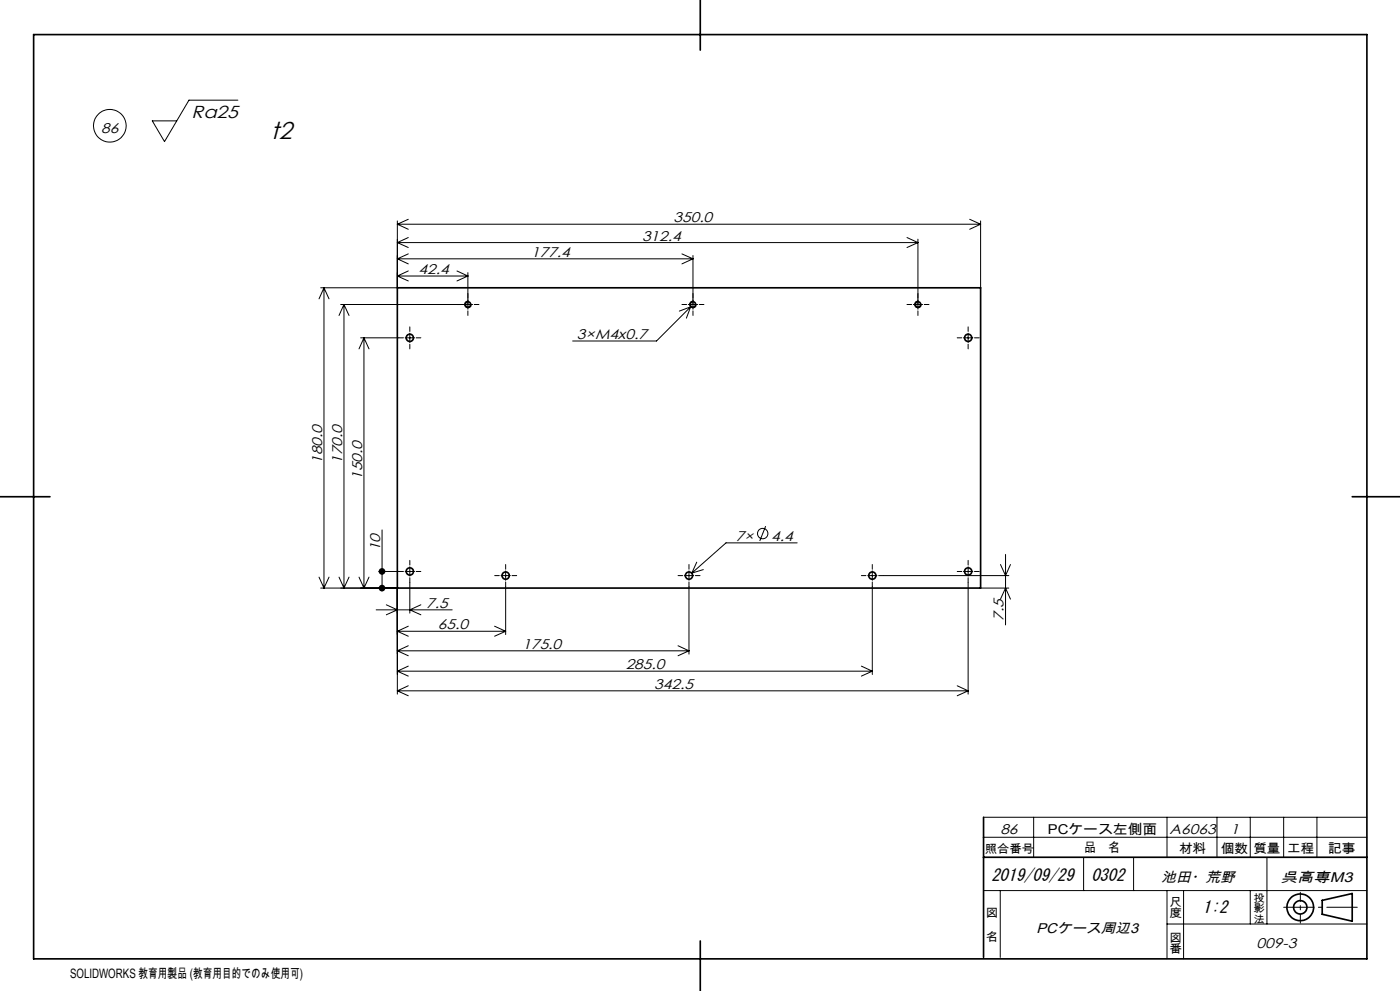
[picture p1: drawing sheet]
<svg xmlns="http://www.w3.org/2000/svg" width="420mm" height="297mm" viewBox="0 0 420 297" stroke-linecap="round" stroke-linejoin="round" font-family="sans-serif">
<g fill="none" stroke="#000" stroke-width=".3">
<path d="M71.4 30h-14.7l-7.3 12.4-3.7-6.2h7.3M119.2 77.6h88.7M119.2 77.6l3.3 1.5M119.2 72.7h156.2M119.2 72.7l3.3 1.5M119.2 66.2v20.1h-23M119.2 67.2h175M119.2 67.2l3.3 1.5M122.5 76.1l-3.3 1.5M122.5 71.2l-3.3 1.5M122.5 65.7l-3.3 1.5M204.6 76.1l3.3 1.5"/>
<path d="M207.9 76.6v16.1M207.9 77.6l-3.3 1.5M272.1 71.2l3.3 1.5M275.4 71.7v21M275.4 72.7l-3.3 1.5M290.9 65.7l3.3 1.5M294.2 66.2v20.1M294.2 67.2l-3.3 1.5M97.2 86.3v89.9M97.2 86.3l1.5 3.3M97.2 86.3l-1.5 3.3M103.2 91.3v84.9"/>
<path d="M103.2 91.3l1.5 3.2M103.2 91.3l-1.5 3.2M119.2 82.7h21.2M119.2 82.7l3.3 1.5M122.5 81.2l-3.3 1.5M122.9 98v1.3M122.9 99.9v2.8M137.1 81.2l3.3 1.5M140.4 81.7v11M140.4 82.7l-3.3 1.5M140.4 93.2v1.3M140.7 90.3a1 1 0 0 0-1.3 .7 1 1 0 0 0 .7 1.2 1 1 0 0 0 1.3-.7"/>
<path d="M141.8 91.3h-39.6M142.3 91.3h1.4M204.6 91.3h1.4M206.5 91.3h2.8M207.2 92l-10.2 10.2h-25.2M207.2 92l-3.4 1.2M207.2 92l-1.3 3.4M207.9 93.2v1.3M208.1 90.3a1 1 0 0 0-1.2 .7 1 1 0 0 0 .7 1.2 1 1 0 0 0 1.2-.7M209.8 91.3h1.4M272.1 91.3h1.4M274 91.3h2.8"/>
<path d="M275.4 93.2v1.3M275.7 90.3a1 1 0 0 0-1.3 .7 1 1 0 0 0 .7 1.2 1 1 0 0 0 1.3-.7M277.3 91.3h1.4M290.4 98v1.3M290.4 99.9v2.8M109.2 101.2v75M109.2 101.2l1.5 3.4M109.2 101.2l-1.5 3.4M121 101.2h-12.8M121.5 101.2h2.9M122.9 103.1v1.5M124.8 101.2h1.5"/>
<path d="M287.2 101.2h1.3M289 101.2h2.9M290.4 103.1v1.5M292.3 101.2h1.5M114.6 158.8v17.4M229.7 157.7l-1.8 4.4M95.7 173l1.5 3.2M96.2 176.2h23v31.8M98.7 173l-1.5 3.2M101.7 173l1.5 3.2M104.7 173l-1.5 3.2M107.7 173l1.5 3.2"/>
<path d="M110.7 173l-1.5 3.2M121 171.3h-7.4M121.5 171.3h2.9M122.9 168v1.4M122.9 169.9v2.7M122.9 173.1v10.7M124.8 171.3h1.5M148.4 172.5h1.4M150.3 172.5h2.8M151.7 169.2v1.4M151.7 171.1v2.8M151.7 174.4v15.8"/>
<path d="M153.6 172.5h1.4M203.4 172.5h1.4M205.3 172.5h2.8M206.7 169.2v1.4M206.7 171.1v2.8M206.7 174.4v21.6M208.6 172.5h1.4M209 168.5l-1.5 3.3M211 170.7l-3.5 1.1M239.1 162.7h-21.3l-10.3 9.1M258.4 172.5h1.4M260.3 172.5h2.8"/>
<path d="M261.7 169.2v1.4M261.7 171.1v2.8M261.7 174.4v27.7M263.6 172.5h39M287.2 171.3h1.3M289 171.3h2.9M290.4 168v1.4M290.4 169.9v2.7M290.4 173.1v34.9M292.3 171.3h1.5M294.2 176.2h8.4M300.1 179.6l1.6-3.4 1.4 3.4"/>
<path d="M300.1 169.2l1.6 3.3 1.4-3.3M301.7 166.2v21.1M112.9 182.8h22.7M115.9 181.3l3.3 1.5-3.3 1.5M119.2 189.2h32.5M119.2 189.2l3.3 1.5M119.2 195h87.5M119.2 195l3.3 1.5M122.5 187.7l-3.3 1.5M122.5 193.5l-3.3 1.5M122.5 199.6l-3.3 1.6M126.3 181.3l-3.4 1.5 3.4 1.5"/>
<path d="M148.4 187.7l3.3 1.5M151.7 189.2l-3.3 1.5M203.4 193.5l3.3 1.5M206.7 195l-3.3 1.5M258.4 199.6l3.3 1.6M119.2 201.2h142.5M119.2 201.2l3.3 1.4M119.2 207h171.2M119.2 207l3.3 1.5M122.5 205.5l-3.3 1.5M261.7 201.2l-3.3 1.4M287.2 205.5l3.2 1.5"/>
<path d="M290.4 207l-3.2 1.5M295.1 250.9h115M295.1 244.9h115M310.1 244.9v12M325.1 256.9v10M340.1 256.9v10M350.1 244.9v12M365.1 244.9v12M375.1 244.9v12M380.1 256.9v20M385.1 244.9v12M395.1 244.9v12"/>
<path d="M295.1 266.9h115M300.1 266.9v20M350.1 276.9h60M350.1 266.9v20.4M355.1 266.9v20.5M375.1 266.9v10"/>
<circle cx="32.9" cy="37.7" r="4.9"/>
<circle cx="228.8" cy="159.9" r="1.56"/>
</g>
<g fill="none" stroke="#000" stroke-width=".5">
<path d="M10.1 10.4h400v277h-400zM210.1 0v15M119.2 86.3h175v89.9h-175zM0 148.9h15M405.7 148.9h14.3M295.1 244.9v42M295.1 256.9h115M396.7 269.8l9-2v8.3l-9-2.1zM210.1 282v15"/>
<circle cx="140.4" cy="91.2" r=".82"/>
<circle cx="207.9" cy="91.2" r=".82"/>
<circle cx="275.4" cy="91.2" r=".83"/>
<circle cx="122.9" cy="101.2" r="1.1"/>
<circle cx="290.4" cy="101.2" r="1.1"/>
<circle cx="122.9" cy="171.3" r="1.09"/>
<circle cx="151.7" cy="172.5" r="1.1"/>
<circle cx="206.7" cy="172.5" r="1.1"/>
<circle cx="261.7" cy="172.5" r="1.1"/>
<circle cx="290.4" cy="171.3" r="1.09"/>
<circle cx="390.1" cy="271.9" r="4"/>
<circle cx="390.1" cy="271.9" r="2"/>
</g>
<path d="M390.1 276.7v-9.3" fill="none" stroke="#000" stroke-width=".3" stroke-dasharray="30.5 1.3 1.3 1.3" stroke-dashoffset="27.8"/>
<path d="M385.1 271.9h22.1" fill="none" stroke="#000" stroke-width=".3" stroke-dasharray="30.5 1.3 1.3 1.3" stroke-dashoffset="21.3"/>
<path d="M114.1 175.4a1.02 1.02 0 0 0-.5 1.1 1.02 1.02 0 0 0 1 .8v-1.1v1.1a1.01 1.01 0 0 0 1-1.3 1.01 1.01 0 0 0-1.5-.6zM113.9 170.5a1.01 1.01 0 0 0 .2 1.6 1.01 1.01 0 0 0 1.5-.6 1.01 1.01 0 0 0-1-1.3v1.1v-1.1z" fill="#000"/>
<text font-size="7.3" x="81.2" y="41.8">t2</text>
<text font-size="5.2" x="57.5" y="35.5">Ra25</text>
<g font-size="5.1">
<text x="297.4" y="263.9">2019/09/29</text>
<text x="327.4" y="263.9">0302</text>
<text x="360.8" y="273.5">1:2</text>
</g>
<g font-size="4.2">
<text x="30.4" y="39.7">86</text>
<text x="202" y="66.6">350.0</text>
<text x="159.3" y="77">177.4</text>
<text x="192.6" y="72.1">312.4</text>
<text x="125.5" y="82.1">42.4</text>
<text x="173.1" y="101.6">3×M4x0.7</text>
<text x="96.6" y="139" transform="rotate(-90 96.6 139)">180.0</text>
<text x="102.6" y="139" transform="rotate(-90 102.6 139)">170.0</text>
<text x="108.6" y="143.8" transform="rotate(-90 108.6 143.8)">150.0</text>
<text x="114" y="165.3" transform="rotate(-90 114 165.3)">10</text>
<text x="220.7" y="162">7×</text>
<text x="231.4" y="162">4.4</text>
<text x="127.9" y="182.2">7.5</text>
<text x="301.1" y="186" transform="rotate(-90 301.1 186)">7.5</text>
<text x="131.3" y="188.6">65.0</text>
<text x="156.7" y="194.4">175.0</text>
<text x="187.7" y="200.5">285.0</text>
<text x="196.3" y="206.4">342.5</text>
<text x="300.1" y="249.9">86</text>
<text x="350.9" y="249.9">A6063</text>
<text x="369.1" y="249.9">1</text>
<text x="348.4" y="264.4">池田・荒野</text>
<text x="384.2" y="264.4">呉高専M3</text>
<text x="310.9" y="279.7">PCケース周辺3</text>
<text x="377" y="284.1">009-3</text>
</g>
<text font-size="4.1" x="314.3" y="249.9">PCケース左側面</text>
<g font-size="3.9">
<text x="325.2" y="255.5">品　名</text>
<text x="353.7" y="255.6">材料</text>
<text x="366.2" y="255.6">個数</text>
<text x="376" y="255.6">質量</text>
<text x="386.1" y="255.6">工程</text>
<text x="398.4" y="255.6">記事</text>
<text x="21" y="293">SOLIDWORKS 教育用製品 (教育用目的でのみ使用可)</text>
</g>
<g font-size="3.5">
<text x="295.4" y="255.6">照合番号</text>
<text x="295.8" y="274.9">図</text>
<text x="350.8" y="271.4">尺</text>
<text x="350.8" y="274.9">度</text>
<text x="295.8" y="282">名</text>
<text x="350.8" y="282.2">図</text>
<text x="350.8" y="285.8">番</text>
</g>
<g font-size="3.2">
<text x="376" y="270.2">投</text>
<text x="376" y="273.4">影</text>
<text x="376" y="276.5">法</text>
</g>
</svg>
